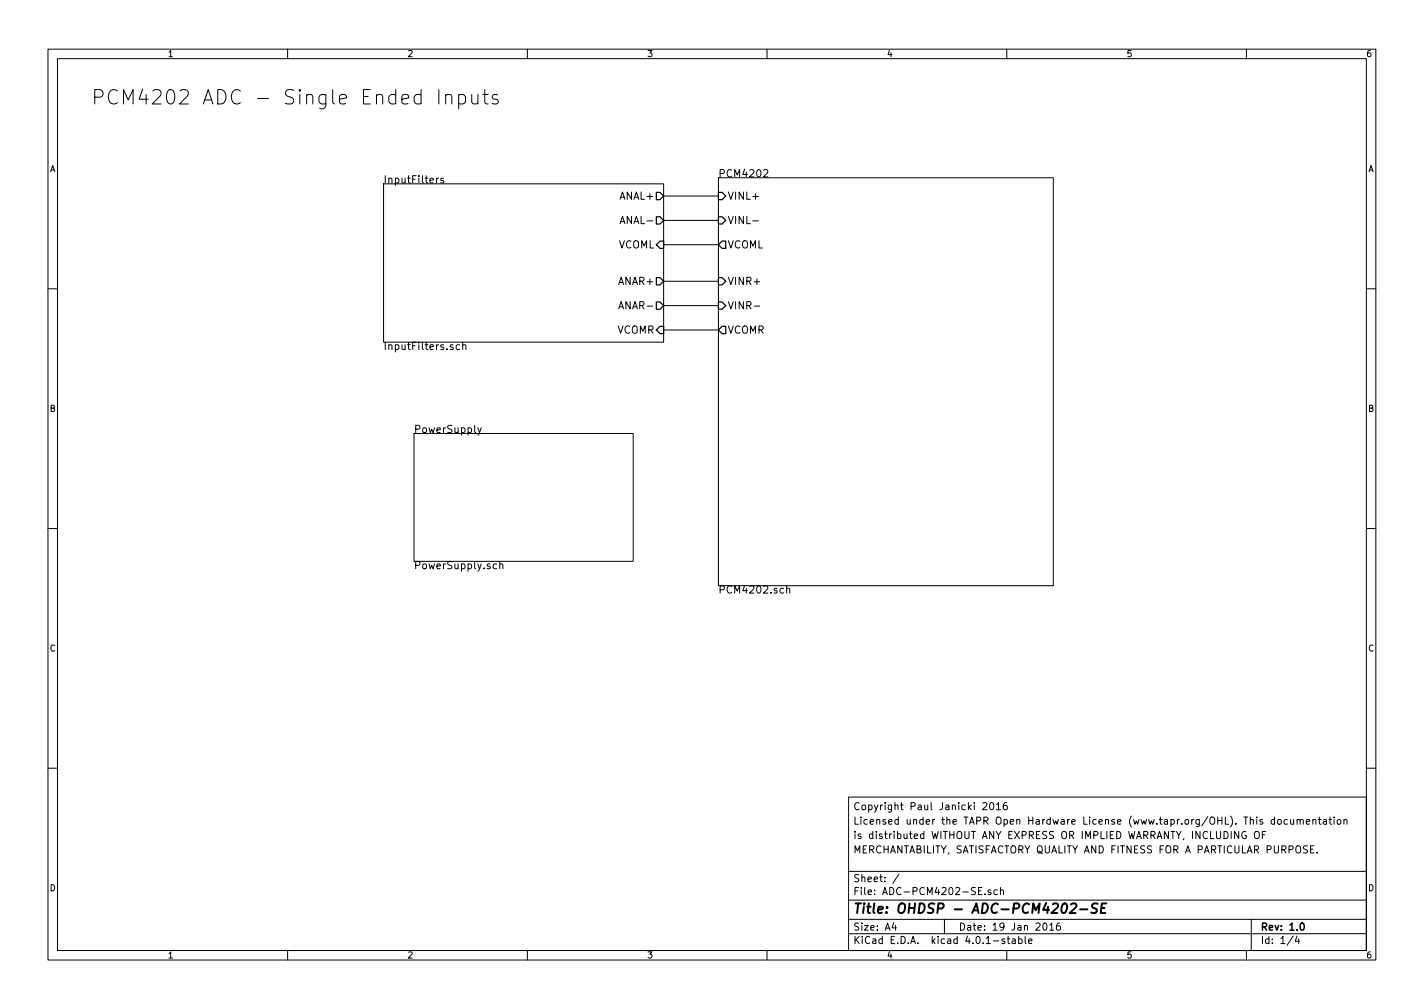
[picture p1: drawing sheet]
EESchema Schematic File Version 2
LIBS:power
LIBS:MyKiCadLibs-Lib
LIBS:DEV-ADC-PCM4202-SE-cache
EELAYER 25 0
EELAYER END
$Descr A4 11693 8268
encoding utf-8
Sheet 1 4
Title "OHDSP - ADC-PCM4202-SE"
Date "19 Jan 2016"
Rev "1.0"
Comp ""
Comment1 "MERCHANTABILITY, SATISFACTORY QUALITY AND FITNESS FOR A PARTICULAR PURPOSE."
Comment2 "is distributed WITHOUT ANY EXPRESS OR IMPLIED WARRANTY, INCLUDING OF"
Comment3 "Licensed under the TAPR Open Hardware License (www.tapr.org/OHL). This documentation"
Comment4 "Copyright Paul Janicki 2016"
$EndDescr
$Sheet
S 3400 3550 1800 1050
U 562E6585
F0 "PowerSupply" 60
F1 "PowerSupply.sch" 60
$EndSheet
$Sheet
S 5900 1450 2750 3350
U 563058AB
F0 "PCM4202" 60
F1 "PCM4202.sch" 60
F2 "VINR+" I L 5900 2300 60 
F3 "VINR-" I L 5900 2500 60 
F4 "VINL+" I L 5900 1600 60 
F5 "VINL-" I L 5900 1800 60 
F6 "VCOML" O L 5900 2000 60 
F7 "VCOMR" O L 5900 2700 60 
$EndSheet
$Sheet
S 3150 1500 2300 1300
U 568E96CE
F0 "InputFilters" 60
F1 "InputFilters.sch" 60
F2 "VCOML" I R 5450 2000 60 
F3 "ANAL+" O R 5450 1600 60 
F4 "ANAL-" O R 5450 1800 60 
F5 "ANAR+" O R 5450 2300 60 
F6 "ANAR-" O R 5450 2500 60 
F7 "VCOMR" I R 5450 2700 60 
$EndSheet
Wire Wire Line
	5900 2700 5450 2700
Wire Wire Line
	5450 2500 5900 2500
Wire Wire Line
	5900 2300 5450 2300
Wire Wire Line
	5450 2000 5900 2000
Wire Wire Line
	5900 1800 5450 1800
Wire Wire Line
	5450 1600 5900 1600
Text Notes 750  850  0    118  ~ 0
PCM4202 ADC - Single Ended Inputs
$EndSCHEMATC
